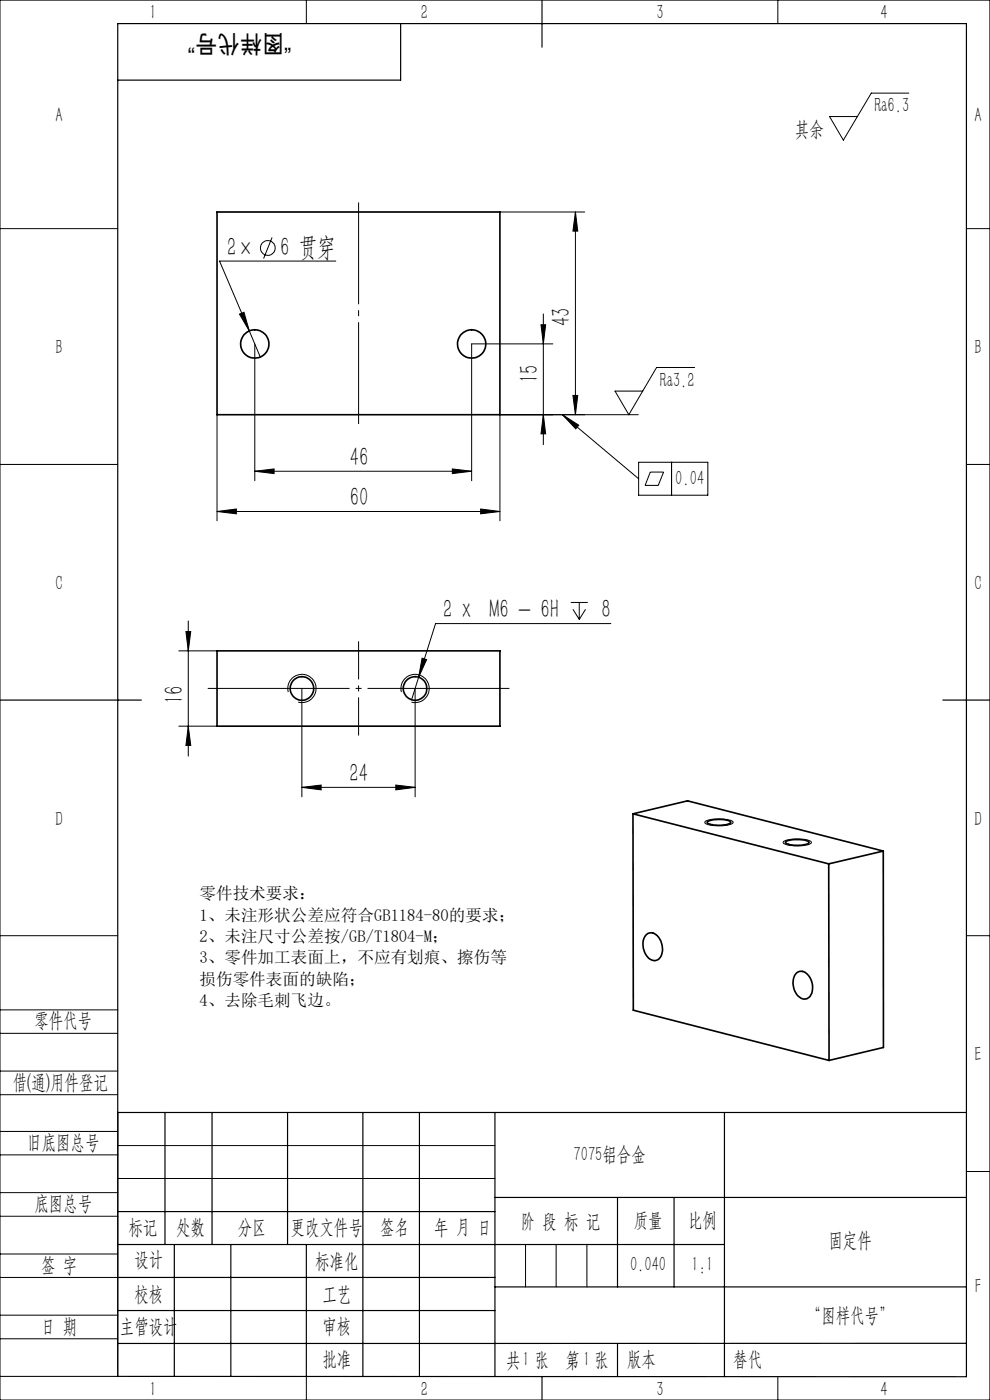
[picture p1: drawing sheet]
<svg xmlns="http://www.w3.org/2000/svg" width="210mm" height="297mm" viewBox="0 0 210 297" stroke-linecap="round" stroke-linejoin="round" font-family="sans-serif">
<g fill="none" stroke="#000" stroke-width=".35">
<path d="M46 45h60v43h-60zM46 138.1h60v16h-60zM134.3 172.6l41.5 10.7M134.3 172.6l11.5-2.7 41.6 10.6M134.3 172.6v41.7l41.6 10.7M150 174.3a6.3 6.3 0 0 1 4.9 0l.1 .1a1.92 1.92 0 0 1-1.8 .6h-1.3a2.6 2.6 0 0 1-1.9-.5zM166.8 178.5a7 7 0 0 1 4.8 .1v.1a1.92 1.92 0 0 1-1.8 .6l-1.9-.1a1 1 0 0 1-1.2-.6zM137.1 198.3a1.86 1.86 0 0 1 2.9 1.1 3.3 3.3 0 0 1-.4 4.2 2.08 2.08 0 0 1-2.8-1.4 3.6 3.6 0 0 1 .3-3.9zM175.8 183.3l.1 41.7M187.4 180.5v41.7l-11.5 2.8M187.4 180.5l-11.6 2.8M168.9 206.5a1.77 1.77 0 0 1 2.8 .7 3.6 3.6 0 0 1-.1 4.4 1.84 1.84 0 0 1-2.8-1 3.6 3.6 0 0 1 .1-4.1z"/>
<circle cx="54" cy="73" r="3"/>
<circle cx="100" cy="73" r="3"/>
<circle cx="64" cy="146" r="2.5"/>
<circle cx="88.1" cy="146" r="2.51"/>
</g>
<g fill="none" stroke="#000" stroke-width=".21">
<path d="M0 0h210v297h-210zM65 0v5M165 0v5M192.8 19.8h-8l-5.9 9.9-2.9-5h5.9M0 48.5h25M57.7 50.4l-1.8 4.5M71.2 55.4h-24.6l6.3 14.8M106 45h18M122.1 45l.5 4h-1.1zM122.1 45v43M205 48.5h5M50.8 66.6l1-.4 1.1 4z"/>
<path d="M52.9 70.2l2.3 5.5M54 73v29M114.8 68.9h.9l-.4 4.1zM115.3 66.6v27.7M117.3 73h-17.3v29M147.4 78h-8.1l-5.9 10-2.9-5h5.8M0 98.5h25M46 88v22.5M54 100l4.1-.5v1zM54 100h46M96 99.5l4 .5-4 .5zM115.3 88l.4 4h-.9z"/>
<path d="M119.3 88l16.2 13.6M119.3 88l3.5 2.2-.7 .8zM121.5 83.9h1.1l-.5 4.1zM135.4 88h-29.4v22.5M135.5 98.1h14.6v7h-14.6zM142.5 98.1v7M205 98.5h5M46 108.5l4.1-.5v1zM46 108.5h60M102 108l4 .5-4 .5zM137.9 100.2h2.9l-1.2 2.8h-2.8zM37.9 138.1h8.1"/>
<path d="M39.4 134h1.1l-.6 4.1zM39.9 131.7v28.7M89.5 139.6l1 .3-1.7 3.8zM121.1 127.8h3.6M121.5 129.3l1.4 2.1M122.9 127.8v3.6M124.2 129.3l-1.3 2.1M129.6 132.3h-37.2l-3.6 11.4M37.9 154.1h8.1M39.9 154.1l.6 4h-1.1zM61.1 146.8a3 3 0 0 1 2.7-3.8 3 3 0 0 1 3.2 3.3 3 3 0 0 1-3.7 2.6M64 146v23"/>
<path d="M85.2 146.8a2.99 2.99 0 0 1 2.6-3.7 2.99 2.99 0 0 1 3.2 3.2 2.99 2.99 0 0 1-3.7 2.6M88.1 146v23M88.8 143.7l-1.5 4.7M64 167l4.1-.5v1.1zM64 167h24.1M84 166.5l4.1 .5-4.1 .6zM149.5 174.3a7.8 7.8 0 0 1 5.5-.3l.1 .1a.38 .38 0 0 1 .4 .4 .38 .38 0 0 1-.5 .3 8.4 8.4 0 0 1-5.4-.1zM166.2 178.5a7.7 7.7 0 0 1 5.8 .1 .45 .45 0 0 1-.5 .6h-.1a7.8 7.8 0 0 1-5.2-.3zM0 198.5h25M205 198.5h5M0 214.2h25M0 219.2h25"/>
<path d="M0 232.2h25M0 227.2h25M25 236v56h-25M0 245h25M0 240h25M0 258h25M0 253h25M25 243h80M25 250h80M205 248.5h5M0 271h25M0 266h25"/>
<path d="M0 279h25M111.5 264v9M118 264v9M124.5 264v9M0 284h25M65 292.1v4.9M153.7 292h.1M165 292v5"/>
<circle cx="56.8" cy="52.6" r="1.57"/>
</g>
<path d="M76.1 136v20" fill="none" stroke="#000" stroke-width=".21" stroke-dasharray="30.5 1.3 1.3 1.3" stroke-dashoffset="22.4" stroke-linecap="butt"/>
<path d="M44.1 146h64" fill="none" stroke="#000" stroke-width=".21" stroke-dasharray="30.5 1.3 1.3 1.3" stroke-dashoffset=".4" stroke-linecap="butt"/>
<path d="M76.1 43v47" fill="none" stroke="#000" stroke-width=".21" stroke-dasharray="30.5 1.3 1.3 1.3" stroke-dashoffset="8.9" stroke-linecap="butt"/>
<g fill="none" stroke="#000" stroke-width=".25">
<path d="M85 5v12h-60M115 0v10M0 148.5h30M200 148.5h10M25 236h180M35 236v28M45 236v28M61 236v28M77 236v56M89 236v56M105 236v56M153.7 236v56"/>
<path d="M25 257h80M105 254h100M131 254v19M143 254v19M25 264h128.7M25 271h80M25 278h80M37 264v28M49 264v28M65 264.1v28M105 273h100M25 292l180 .1v-287.1h-180v287"/>
<path d="M115 292v5M131 285v7M205 285h-180"/>
</g>
<g fill="#000">
<path d="M119.3 88l3.5 2.2-.7 .8z"/>
<path d="M122.1 45l.5 4h-1.1zM121.5 83.9h1.1l-.5 4.1zM114.8 68.9h.9l-.4 4.1zM115.3 88l.4 4h-.9z"/>
<path d="M50.8 66.6l2.1 3.6-1.1-4zM89.5 139.6l-.7 4.1 1.7-3.8z"/>
<path d="M54 100l4.1-.5v1zM96 99.5l4 .5-4 .5z"/>
<path d="M102 108l4 .5-4 .5zM46 108.5l4.1-.5v1z"/>
<path d="M39.4 134h1.1l-.6 4.1zM39.9 154.1l.6 4h-1.1z"/>
<path d="M64 167l4.1-.5v1.1zM84 166.5l4.1 .5-4.1 .6z"/>
</g>
<g font-size="5.6">
<text x="48.2" y="54.3">2×</text>
<text x="59.4" y="54.3">6 贯穿</text>
<text x="120.9" y="69.2" transform="rotate(-90 120.9 69.2)">43</text>
<text x="114.1" y="81.3" transform="rotate(-90 114.1 81.3)">15</text>
<text x="74.2" y="98.8">46</text>
<text x="74.2" y="107.4">60</text>
<text x="94" y="131.1">2 x M6 - 6H</text>
<text x="127.6" y="131.1">8</text>
<text x="38.8" y="149.4" transform="rotate(-90 38.8 149.4)">16</text>
<text x="74.2" y="165.9">24</text>
</g>
<text font-size="5.2" x="61.8" y="7.3" transform="rotate(-180 61.8 7.3)">“图样代号”</text>
<g font-size="4.4">
<text x="31.7" y="4.1">1</text>
<text x="89.2" y="4.1">2</text>
<text x="139.2" y="4.1">3</text>
<text x="186.7" y="4.1">4</text>
<text x="185.5" y="23.8">Ra6.3</text>
<text x="11.7" y="25.9">A</text>
<text x="168.6" y="28.8">其余</text>
<text x="206.7" y="25.9">A</text>
<text x="11.7" y="75.1">B</text>
<text x="206.7" y="75.1">B</text>
<text x="140" y="82.1">Ra3.2</text>
<text x="143.3" y="102.8">0.04</text>
<text x="11.7" y="125.1">C</text>
<text x="206.7" y="125.1">C</text>
<text x="11.7" y="175.1">D</text>
<text x="206.7" y="175.1">D</text>
<text x="7.3" y="217.9">零件代号</text>
<text x="206.7" y="225.1">E</text>
<text x="2.7" y="231">借(通)用件登记</text>
<text x="5.8" y="243.7">旧底图总号</text>
<text x="121.7" y="246.2">7075铝合金</text>
<text x="7.3" y="256.8">底图总号</text>
<text x="27.2" y="261.9">标记</text>
<text x="37.4" y="261.9">处数</text>
<text x="50.5" y="261.9">分区</text>
<text x="61.7" y="261.9">更改文件号</text>
<text x="80.6" y="261.9">签名</text>
<text x="92.1" y="261.9">年 月 日</text>
<text x="110.5" y="260.4">阶 段 标 记</text>
<text x="134.4" y="260.4">质量</text>
<text x="145.9" y="260.4">比例</text>
<text x="8.7" y="269.8">签 字</text>
<text x="28.5" y="268.7">设计</text>
<text x="66.9" y="269.1">标准化</text>
<text x="133.6" y="269.7">0.040</text>
<text x="146.7" y="269.7">1:1</text>
<text x="175.8" y="264.6">固定件</text>
<text x="28.5" y="275.9">校核</text>
<text x="68.4" y="275.9">工艺</text>
<text x="206.8" y="274.4">F</text>
<text x="171.2" y="280.6">“图样代号”</text>
<text x="8.7" y="282.9">日 期</text>
<text x="25.4" y="282.9">主管设计</text>
<text x="68.4" y="282.8">审核</text>
<text x="68.4" y="289.9">批准</text>
<text x="107.4" y="289.9">共 张</text>
<text x="110.8" y="289.9">1</text>
<text x="120" y="289.9">第 张</text>
<text x="123.7" y="289.9">1</text>
<text x="133" y="289.9">版本</text>
<text x="155.6" y="289.9">替代</text>
<text x="31.7" y="296.1">1</text>
<text x="89.2" y="296.1">2</text>
<text x="139.2" y="296.1">3</text>
<text x="186.7" y="296.1">4</text>
</g>
<g font-size="3.5">
<text x="42.3" y="190.8">零件技术要求：</text>
<text x="42.3" y="195.3">1、未注形状公差应符合GB1184-80的要求；</text>
<text x="42.3" y="199.8">2、未注尺寸公差按/GB/T1804-M；</text>
<text x="42.3" y="204.3">3、零件加工表面上，不应有划痕、擦伤等</text>
<text x="42.3" y="208.9">损伤零件表面的缺陷；</text>
<text x="42.3" y="213.4">4、去除毛刺飞边。</text>
</g>
</svg>
